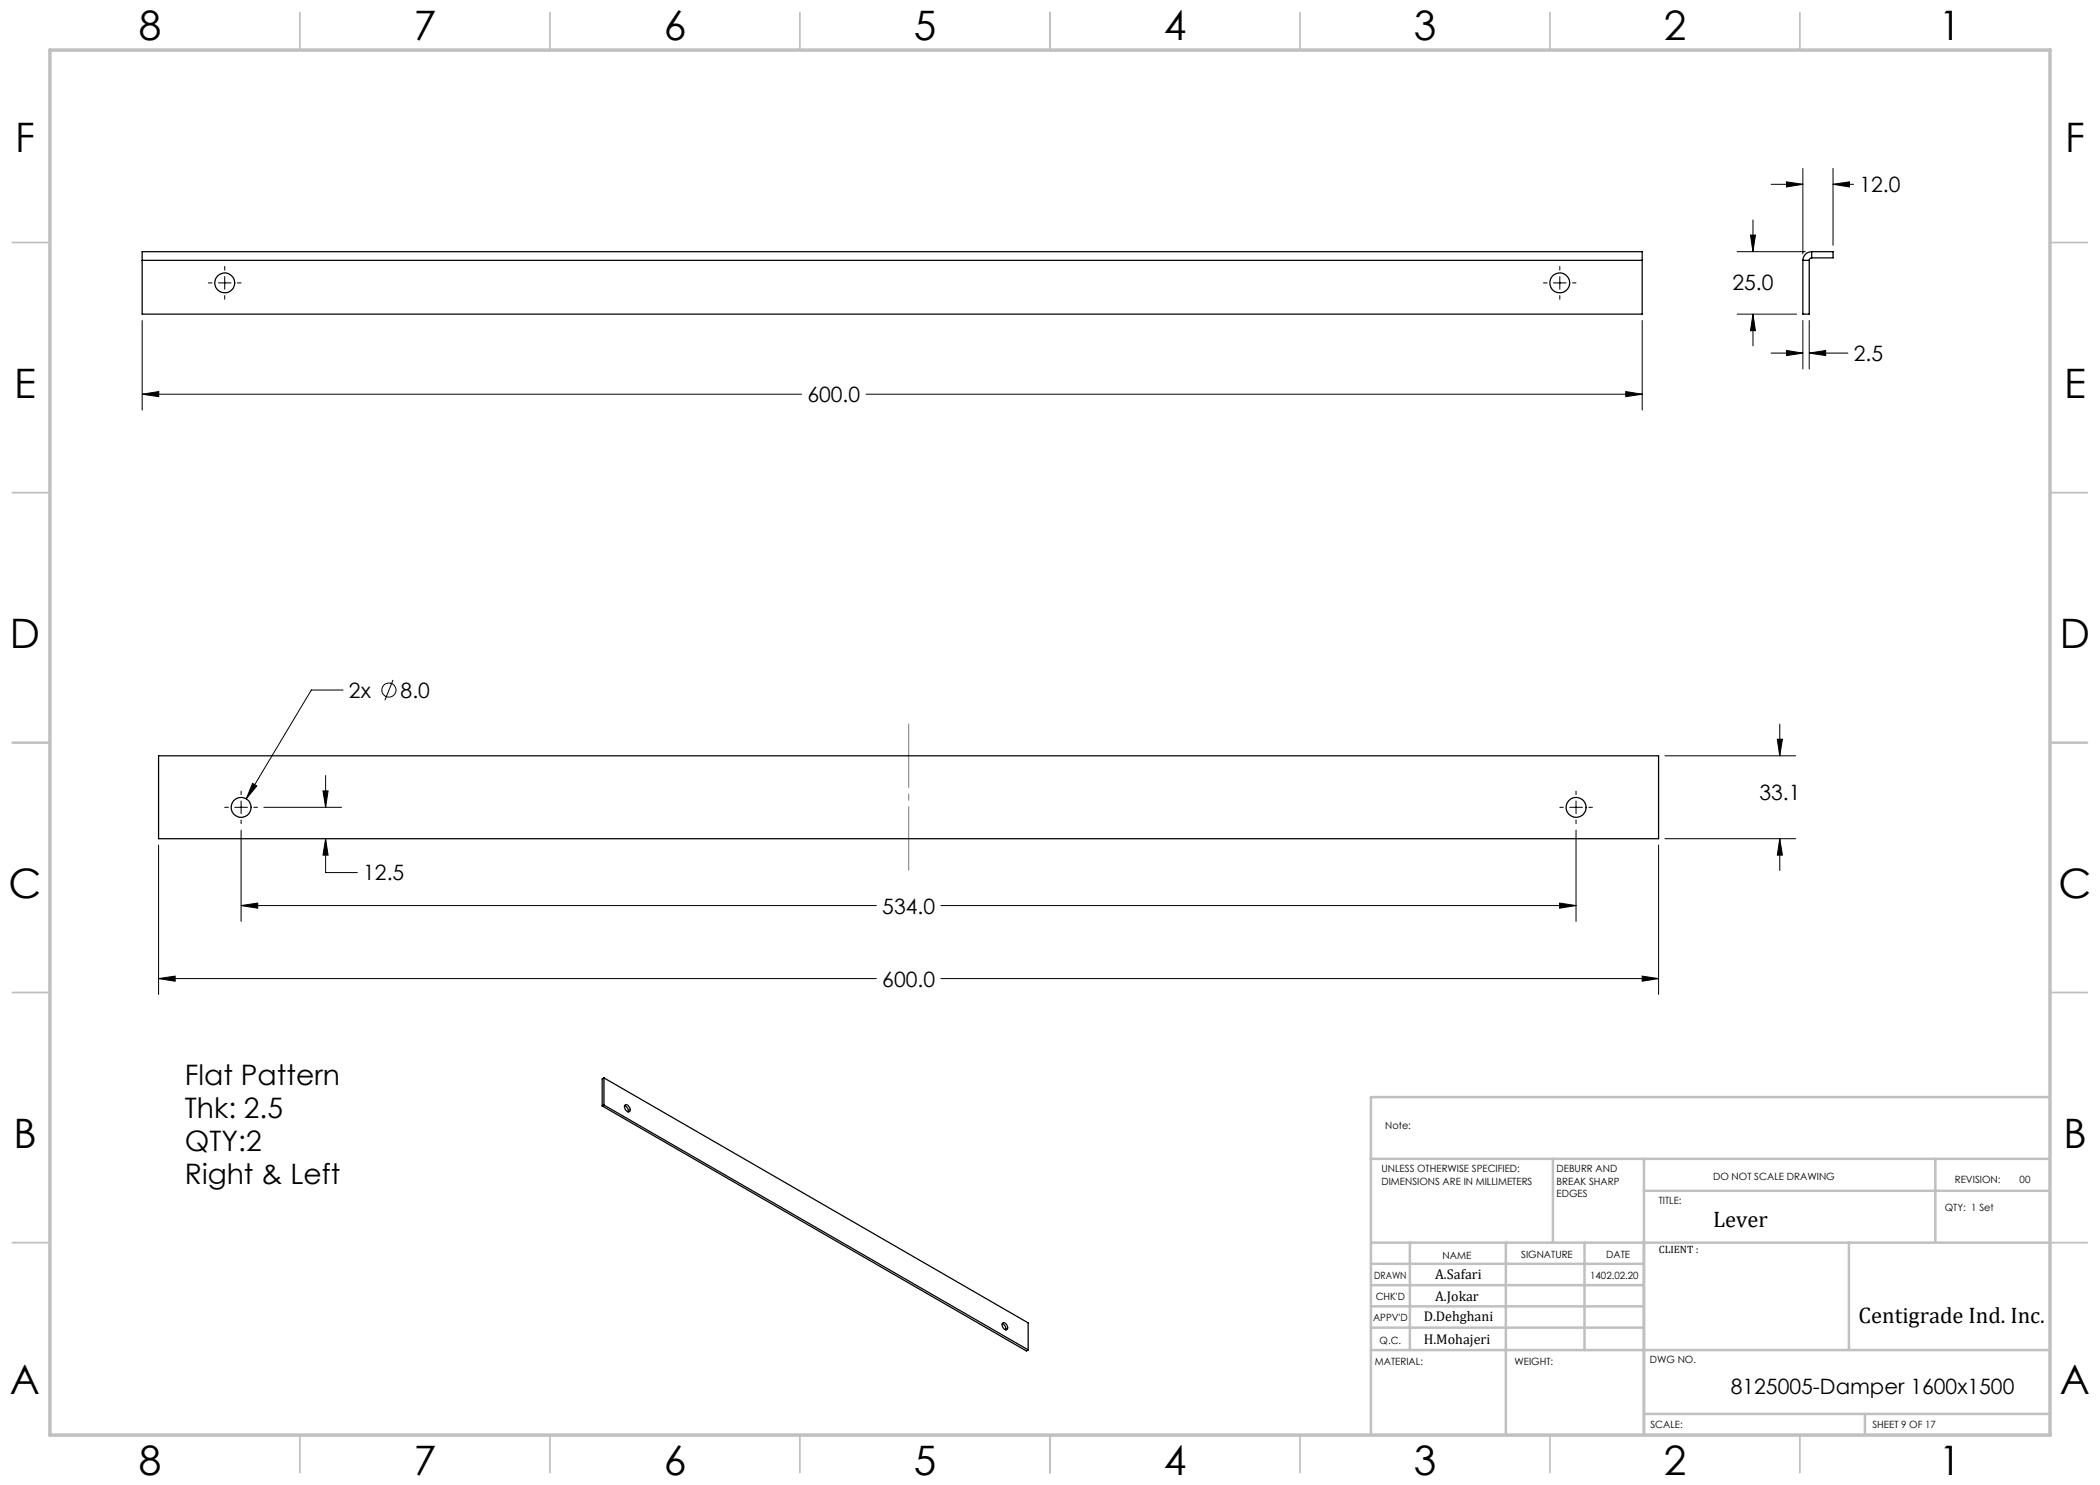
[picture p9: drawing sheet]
<svg xmlns="http://www.w3.org/2000/svg" width="420mm" height="297mm" viewBox="0 0 420 297" stroke-linecap="round" stroke-linejoin="round" font-family="sans-serif">
<g fill="none" stroke="#000" stroke-width=".2">
<path d="M354.2 36.9h6.4M357.3 36.4l3.3 .5-3.3 .5zM360.6 33.7v17.1M366.6 36.9l3.3-.5v1zM366.6 33.7v15.4M366.6 36.9h4.1M41.7 56.6h.7M43.7 56.6h2.5M44.9 53.3v.7M44.9 55.3v2.6M44.9 59.1v.8M47.5 56.6h.7"/>
<path d="M308.7 56.6h.7M310.7 56.6h2.5M312 53.3v.7M312 55.3v2.6M312 59.1v.8M314.5 56.6h.7M347.4 50.3h13.7M350.1 47h1l-.5 3.3zM350.6 44v6.3M28.4 78.8l3.3-.5v1zM28.4 64.1v17.9M28.4 78.8h131.9"/>
<path d="M173.2 78.8h155.2M325.2 78.3l3.2 .5-3.2 .5zM328.4 64.1v17.9M347.4 62.8h11.9M350.6 62.8l.5 3.3h-1zM350.6 62.8v6.4M354.2 70.6h6.4M357.3 70.1l3.3 .5-3.3 .5zM360.6 64.1v9.7M361.8 70.6l3.3-.5v1zM361.8 64.1v9.7M361.8 70.6h7.8"/>
<path d="M68.6 138h-6.3l-13.1 21.8M78.6 136l-1.6 4M48.2 158.2v.7M50.5 156.7l.9 .5-2.2 2.6zM64.6 158.2h1l-.5 3.3zM65.1 155.1v6.4M315.2 158.2v.7M333 151.2h26.1M355.5 147.8h1l-.5 3.4zM356 144.8v6.4M31.7 169v29.9M44.9 161.5h.8"/>
<path d="M47 161.5h2.5M48.2 166v18.3M48.2 160.2v2.5M48.2 164v.7M50.8 161.5h.7M52.8 161.5h15.5M65.1 167.7l.5 3.3h-1zM65.1 167.7v6.8h6.4M312 161.5h.7M313.9 161.5h2.6M315.2 160.2v2.5M315.2 164v.7"/>
<path d="M315.2 166v18.3M317.7 161.5h.8M331.7 169v29.9M333 167.7h26.1M356 167.7l.5 3.3h-1zM356 167.7v6.4M31.7 195.7l3.3-.5v1zM31.7 195.7h143.6M48.2 181.1l3.3-.5v1zM48.2 181.1h127.1M188.2 195.7h143.5M188.2 181.1h127"/>
<path d="M311.9 180.6l3.3 .5-3.3 .5zM328.4 195.2l3.3 .5-3.3 .5z"/>
<circle cx="77.8" cy="138" r="1.41"/>
</g>
<path d="M181.7 174.1v-29.3" fill="none" stroke="#808080" stroke-width=".2" stroke-dasharray="15.2 1.3 1.3 1.3" stroke-dashoffset="2.5"/>
<g fill="none" stroke="#c0c0c0" stroke-width=".35">
<path d="M60 2.5v7.5M110 2.5v7.5M160 2.5v7.5M210 2.5v7.5M260 2.5v7.5M310 2.5v7.5M360 2.5v7.5M2.5 48.5h7.5M410 48.5h7.5M2.5 98.5h7.5M410 98.5h7.5M2.5 148.5h7.5"/>
<path d="M410 148.5h7.5M2.5 198.5h7.5M410 198.5h7.5M2.5 248.5h7.5M410 248.5h7.5M60 287v7.5M110 287v7.5M160 287v7.5M210 287v7.5M260 287v7.5M310 287v7.5M360 287v7.5"/>
</g>
<g fill="none" stroke="#c0c0c0" stroke-width=".5">
<path d="M410 219.4h-135.8v67.4M274.2 231.8h135.8M310.6 231.8v16.7M328.8 231.8v55.2M328.8 238.2h81.2M387.1 231.8v16.7M274.2 248.5h135.8M274.2 257h54.6M274.2 252.8h54.6M282 248.5v21.5M301.2 248.5v38.3M316.9 248.5v21.5"/>
<path d="M369.8 248.5v21.5M274.2 265.5h54.6M274.2 261.3h54.6M274.2 270h135.8M328.8 282.8h81.2M373 282.8v4.2"/>
</g>
<path d="M10 10h400v277h-400z" fill="none" stroke="#c0c0c0" stroke-width=".7"/>
<path d="M28.4 78.8l3.3-.5v1zM325.2 78.3l3.2 .5-3.2 .5zM357.3 36.4l3.3 .5-3.3 .5zM366.6 36.9l3.3-.5v1zM350.1 47h1l-.5 3.3zM350.6 62.8l.5 3.3h-1zM361.8 70.6l3.3-.5v1zM357.3 70.1l3.3 .5-3.3 .5zM355.5 147.8h1l-.5 3.4zM356 167.7l.5 3.3h-1zM31.7 195.7l3.3-.5v1zM328.4 195.2l3.3 .5-3.3 .5zM48.2 181.1l3.3-.5v1zM311.9 180.6l3.3 .5-3.3 .5zM50.5 156.7l-1.3 3.1 2.2-2.6zM65.1 167.7l.5 3.3h-1zM64.6 158.2h1l-.5 3.3z" fill="#000"/>
<g fill="none" stroke="#000" stroke-width=".25">
<path d="M28.4 52.1v-1.8h300v1.8M28.4 52.1v10.7h300v-10.7M28.4 52.1h300M360.6 52.1v10.7h1.2v-10.7M360.6 52.1h1.2M362.3 50.3a1.75 1.75 0 0 0-1.7 1.8M362.3 51.6l-.3 .1-.2 .4M362.3 50.3h4.3v1.3h-4.3M362.3 50.3v1.3M31.7 151.2h300v16.5h-300zM120.8 215.6l84.8 49v5.4M120.8 215.6v5.4"/>
<path d="M120.8 215.6l-.4 .2v5.4M120.4 221.2l84.9 49 .3-.2M120.8 221l84.8 49M120.8 221l-.4 .2M124.9 221.1a1.12 1.12 0 0 1 .7 1.3M125 221.1a.6 .6 0 0 1 .6-.1 .6 .6 0 0 1 .3 .5l.1 .3a.45 .45 0 0 1-.2 .6 .45 .45 0 0 1-.6-.3l-.3-.7zM200.4 264.7a1.13 1.13 0 0 1 .8 1.3M200.6 264.6a.87 .87 0 0 1 .8 .4 .87 .87 0 0 1-.1 1 .94 .94 0 0 1-.7-1.4z"/>
<circle cx="45" cy="56.6" r="2"/>
<circle cx="311.9" cy="56.6" r="2"/>
<circle cx="48.2" cy="161.5" r="2"/>
<circle cx="315.2" cy="161.5" r="2"/>
</g>
<g font-size="8.1">
<text x="27.8" y="8">8</text>
<text x="82.8" y="8">7</text>
<text x="132.8" y="8">6</text>
<text x="182.8" y="8">5</text>
<text x="232.8" y="8">4</text>
<text x="282.8" y="8">3</text>
<text x="332.8" y="8">2</text>
<text x="387.8" y="8">1</text>
<text x="3" y="30.4">F</text>
<text x="413" y="30.4">F</text>
<text x="2.8" y="79.6">E</text>
<text x="412.8" y="79.6">E</text>
<text x="2" y="129.6">D</text>
<text x="412" y="129.6">D</text>
<text x="1.7" y="179.6">C</text>
<text x="411.7" y="179.6">C</text>
<text x="2.7" y="229.6">B</text>
<text x="412.7" y="229.6">B</text>
<text x="2" y="278.9">A</text>
<text x="412" y="278.9">A</text>
<text x="27.8" y="295">8</text>
<text x="82.8" y="295">7</text>
<text x="132.8" y="295">6</text>
<text x="182.8" y="295">5</text>
<text x="232.8" y="295">4</text>
<text x="282.8" y="295">3</text>
<text x="332.8" y="295">2</text>
<text x="387.8" y="295">1</text>
</g>
<g font-size="5.6">
<text x="37" y="216.9">Flat Pattern</text>
<text x="37" y="223.6">Thk: 2.5</text>
<text x="37" y="230.2">QTY:2</text>
<text x="37" y="236.9">Right &amp; Left</text>
</g>
<g font-size="4.5">
<text x="342.6" y="245.3">Lever</text>
<text x="371.7" y="264.6">Centigrade Ind. Inc.</text>
</g>
<g font-size="4.2">
<text x="371.9" y="38.5">12.0</text>
<text x="346.5" y="57.9">25.0</text>
<text x="370.8" y="72.2">2.5</text>
<text x="161.5" y="80.4">600.0</text>
<text x="69.8" y="139.6">2x</text>
<text x="80.1" y="139.6">8.0</text>
<text x="351.9" y="160">33.1</text>
<text x="72.7" y="176.1">12.5</text>
<text x="176.5" y="182.7">534.0</text>
<text x="176.5" y="197.3">600.0</text>
<text x="346.2" y="278.8">8125005-Damper 1600x1500</text>
</g>
<g font-size="2.8">
<text x="287" y="255.9">A.Safari</text>
<text x="287" y="260.1">A.Jokar</text>
<text x="284.7" y="264.2">D.Dehghani</text>
<text x="284.7" y="268.7">H.Mohajeri</text>
</g>
<text font-size="2.1" x="331.8" y="250.7">CLIENT :</text>
<g font-size="2">
<text x="277" y="225.8">Note:</text>
<text x="276.3" y="234.5">UNLESS OTHERWISE SPECIFIED:</text>
<text x="276.3" y="237">DIMENSIONS ARE IN MILLIMETERS</text>
<text x="311.3" y="234.5">DEBURR AND</text>
<text x="311.3" y="237">BREAK SHARP</text>
<text x="311.3" y="239.5">EDGES</text>
<text x="342.6" y="236">DO NOT SCALE DRAWING</text>
<text x="391" y="236.6">REVISION:</text>
<text x="403.9" y="236.6">00</text>
<text x="331.8" y="240.8">TITLE:</text>
<text x="389" y="242.2">QTY: 1 Set</text>
<text x="288.5" y="251.7">NAME</text>
<text x="304.2" y="251.7">SIGNATURE</text>
<text x="321.2" y="251.7">DATE</text>
<text x="274.8" y="255.9">DRAWN</text>
<text x="318" y="255.9">1402.02.20</text>
<text x="275.1" y="260.1">CHK'D</text>
<text x="274.6" y="264.2">APPV'D</text>
<text x="275.9" y="268.7">Q.C.</text>
<text x="275" y="273">MATERIAL:</text>
<text x="302.9" y="273">WEIGHT:</text>
<text x="330" y="272.5">DWG NO.</text>
<text x="330.1" y="285.6">SCALE:</text>
<text x="374.5" y="285.6">SHEET 9 OF 17</text>
</g>
</svg>
